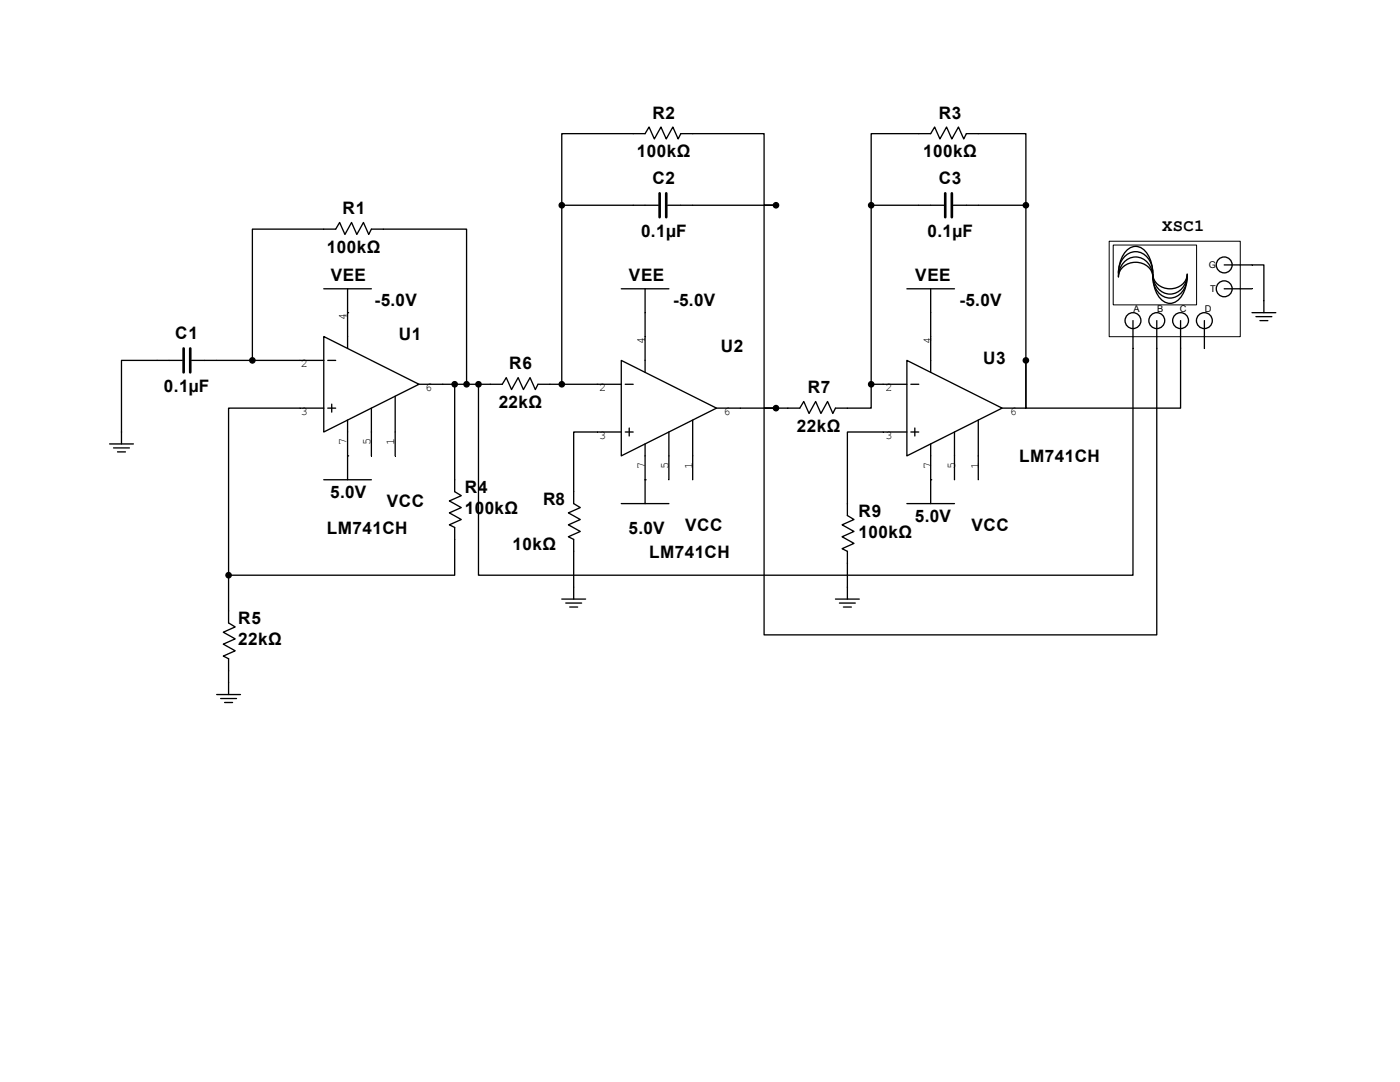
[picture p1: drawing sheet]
<svg xmlns="http://www.w3.org/2000/svg" width="279mm" height="216mm" viewBox="0 0 279 216" stroke-linecap="round" stroke-linejoin="round" font-family="sans-serif">
<g fill="none" stroke="#000" stroke-width=".26">
<path d="M138.2 26.7h-2.3l-.6 1-1-2.4-1.3 2.4-1.1-2.4-1.3 2.4-1.1-2.4-.8 1.4h-16.6v14.3M64.6 57.6h9.5M69.4 57.6v11.9M112.1 41h19.3M112.1 41v35.7M124 57.6h9.5M128.7 57.6v16.7M133.2 41h5M181 57.6h9.5M185.7 57.6v16.7M188.4 41h-14.5v-14.3h11.8l.8-1.4 1.1 2.4 1.3-2.4 1.1 2.4 1.3-2.4 1 2.4 .6-1h11.8v14.3h-14.5M36.4 71.9h-12.2v16.7"/>
<path d="M38.2 71.9h26.4M50.4 71.9v-26.2h16.6l.8-1.3 1 2.4 1.4-2.4 1 2.4 1.3-2.4 1.1 2.4 .5-1.1h19v31h-9.5M64.6 67.2l19 9.5-19 9.5zM65.4 71.9h1.6M69.4 62.4h.1M78.9 79.1v11.9M90.7 76.7v21.4l1.4 .8-2.4 1.1 2.4 1.3-2.4 1 2.4 1.4-2.4 1 1 .6v2.3M97.9 76.7h2.3l.8-1.3 1.1 2.3 1.3-2.3 1.1 2.3 1.3-2.3 1 2.3 .6-1h16.6M124 71.9l19 9.5-19 9.6zM124.8 76.7h1.6M176.2 76.7h4.8M181 71.9l19 9.5-19 9.6z"/>
<path d="M181.8 76.7h1.6M21.9 88.6h4.7M22.7 89.4h3.1M23.5 90.2h1.5M59.9 81.4h4.7M64.6 95.7h9.5M65.4 81.4h1.6M66.2 80.6v1.6M69.4 91h.1M69.4 83.8v11.9M74.1 81.4v9.6M124 86.2h-9.5v14.3l1.3 .8-2.4 1 2.4 1.4-2.4 1 2.4 1.3-2.4 1.1 1.1 .5v11.9"/>
<path d="M124.8 86.2h1.6M125.6 85.4v1.6M128.7 88.6v11.9M133.5 86.2v9.5M138.2 83.8v11.9M143 81.4h4.7M157.2 81.4h2.4l.8-1.3 1.1 2.4 1.3-2.4 1 2.4 1.4-2.4 1 2.4 .5-1.1h2.4M181 86.2h-11.9v16.7l1.3 .8-2.3 1 2.3 1.3-2.3 1.1 2.3 1.3-2.3 1.1 1 .5v9.5M181.8 86.2h1.6M182.6 85.4v1.6M185.7 88.6v11.9M190.5 86.2v9.5"/>
<path d="M195.2 83.8v11.9M200 81.4h4.7M112.1 119.5h4.8M124 100.5h9.5M166.7 119.5h4.8M181 100.5h9.5M43.2 138.6h4.8M44 139.4h3.2M45.6 121.9v2.4l1.3 .8-2.3 1.1 2.3 1.3-2.3 1 2.3 1.4-2.3 1 1 .5v7.2M112.9 120.3h3.2M113.7 121.1h1.6M167.5 120.3h3.2"/>
<path d="M168.3 121.1h1.6M44.8 140.2h1.6"/>
</g>
<path d="M131.6 38.6v4.7M133 38.6v4.7M188.6 38.6v4.7M190 38.6v4.7M36.6 69.5v4.8M38 69.5v4.8" fill="none" stroke="#000" stroke-width=".53"/>
<g fill="#000" stroke="#000" stroke-width=".26">
<circle cx="112.1" cy="41" r=".53"/>
<circle cx="173.9" cy="41" r=".53"/>
<circle cx="204.7" cy="41" r=".53"/>
<circle cx="50.4" cy="71.9" r=".53"/>
<circle cx="90.7" cy="76.7" r=".53"/>
<circle cx="93.1" cy="76.7" r=".53"/>
<circle cx="112.1" cy="76.7" r=".53"/>
</g>
<path d="M221.4 48.2h26.1v19h-26.1z" fill="#fff"/>
<path d="M221.4 48.1h26.1v19.1h-26.1z" fill="none" stroke="#000" stroke-width=".2"/>
<circle cx="226.1" cy="64" r="1.59" fill="#fff" stroke="#000" stroke-width=".26"/>
<path d="M226.1 64v3.2" fill="none" stroke="#000" stroke-width=".26"/>
<circle cx="230.9" cy="64" r="1.59" fill="#fff" stroke="#000" stroke-width=".26"/>
<path d="M230.9 64v3.2" fill="none" stroke="#000" stroke-width=".26"/>
<circle cx="244.3" cy="52.9" r="1.59" fill="#fff" stroke="#000" stroke-width=".26"/>
<path d="M244.3 52.9h3.2" fill="none" stroke="#000" stroke-width=".26"/>
<circle cx="244.3" cy="57.6" r="1.59" fill="#fff" stroke="#000" stroke-width=".26"/>
<path d="M244.3 57.6h3.2" fill="none" stroke="#000" stroke-width=".26"/>
<path d="M222.2 48.9h16.6v11.9h-16.6z" fill="#fff"/>
<path d="M222.2 48.9h16.6v11.9h-16.6z" fill="none" stroke="#000" stroke-width=".2"/>
<path d="M223.2 54.7a6.3 6.3 0 0 1 2.2-5.2 2.48 2.48 0 0 1 3.5 1 7.1 7.1 0 0 1 1.2 4.2" fill="none" stroke="#000" stroke-width=".26"/>
<circle cx="235.6" cy="64" r="1.59" fill="#fff" stroke="#000" stroke-width=".26"/>
<path d="M235.6 64v3.2" fill="none" stroke="#000" stroke-width=".26"/>
<circle cx="240.4" cy="64" r="1.59" fill="#fff" stroke="#000" stroke-width=".26"/>
<g fill="none" stroke="#000" stroke-width=".26">
<path d="M138.2 26.7h14.3v14.3h2.4M138.2 41h16.7M154.9 41h-2.4v40.4h2.4h-2.4v45.3h78.4v-59.5M173.9 41v35.7M204.7 41v40.4M223.2 54.5a3.9 3.9 0 0 1 3.4-4.3 3.9 3.9 0 0 1 3.5 4.3M224.2 52.4a3.2 3.2 0 0 1 5.6 1.3l.3 1.5a3.5 3.5 0 0 0-5.4-2.4 2.86 2.86 0 0 0-1.5 2.4 4.3 4.3 0 0 1 1-2.8zM230.1 55a6.3 6.3 0 0 0 2.2 5.2 2.48 2.48 0 0 0 3.4-1 7.2 7.2 0 0 0 1.2-4.2M230.1 55.2a3.9 3.9 0 0 0 3.4 4.3 3.9 3.9 0 0 0 3.4-4.3M230.1 54.7a3.5 3.5 0 0 0 5.3 2.4 2.8 2.8 0 0 0 1.5-2.4 3.5 3.5 0 0 1-1.6 3.4 3.5 3.5 0 0 1-3.7-.1 4.1 4.1 0 0 1-1.5-3.3zM247.5 52.9h4.7v9.5M247.5 57.6h2.4"/>
<path d="M93.1 76.7h4.8M173.9 76.7v4.7h-4.8M173.9 76.7h2.3M226.1 67.2v47.6h-130.6v-38.1M235.6 67.2v14.2h-30.9v-9.5M240.4 64v5.5M249.9 62.4h4.7M250.7 63.2h3.1M251.4 64h1.6M59.9 81.4h-14.3v33.4M128.7 95.7h.1M147.7 81.4h9.5"/>
<path d="M185.7 95.7h.1M45.6 114.8v7.1M90.7 107.6v7.2h-45.1"/>
</g>
<g fill="#000" stroke="#000" stroke-width=".26">
<circle cx="154.9" cy="41" r=".53"/>
<circle cx="95.5" cy="76.7" r=".53"/>
<circle cx="173.9" cy="76.7" r=".53"/>
<circle cx="204.7" cy="71.9" r=".53"/>
<circle cx="154.9" cy="81.4" r=".53"/>
<circle cx="45.6" cy="114.8" r=".53"/>
</g>
<g font-size="3.4">
<text x="130.2" y="23.7">R2</text>
<text x="187.4" y="23.7">R3</text>
<text x="127.1" y="31.4">100kΩ</text>
<text x="184.3" y="31.4">100kΩ</text>
<text x="130.2" y="36.7">C2</text>
<text x="187.4" y="36.7">C3</text>
<text x="68.4" y="42.8">R1</text>
<text x="127.9" y="47.2">0.1µF</text>
<text x="185.1" y="47.2">0.1µF</text>
<text x="231.9" y="46.2">XSC1</text>
<text x="65.2" y="50.4">100kΩ</text>
<text x="66" y="56">VEE</text>
<text x="125.5" y="56">VEE</text>
<text x="182.7" y="56">VEE</text>
<text x="74.8" y="61">-5.0V</text>
<text x="134.3" y="61">-5.0V</text>
<text x="191.5" y="61">-5.0V</text>
<text x="35" y="67.6">C1</text>
<text x="79.6" y="67.9">U1</text>
<text x="143.8" y="70.3">U2</text>
<text x="101.6" y="73.7">R6</text>
<text x="196.2" y="72.6">U3</text>
<text x="32.7" y="78.2">0.1µF</text>
<text x="99.5" y="81.4">22kΩ</text>
<text x="161.2" y="78.5">R7</text>
<text x="159" y="86.1">22kΩ</text>
<text x="203.4" y="92.2">LM741CH</text>
<text x="65.9" y="99.4">5.0V</text>
<text x="77.2" y="101.2">VCC</text>
<text x="92.7" y="98.3">R4</text>
<text x="108.4" y="100.7">R8</text>
<text x="65.2" y="106.5">LM741CH</text>
<text x="92.7" y="102.6">100kΩ</text>
<text x="125.4" y="106.5">5.0V</text>
<text x="136.7" y="106">VCC</text>
<text x="171.4" y="103.1">R9</text>
<text x="171.4" y="107.3">100kΩ</text>
<text x="182.6" y="104.1">5.0V</text>
<text x="193.9" y="106">VCC</text>
<text x="102.3" y="109.7">10kΩ</text>
<text x="129.5" y="111.3">LM741CH</text>
<text x="47.5" y="124.5">R5</text>
<text x="47.5" y="128.7">22kΩ</text>
</g>
<g font-size="2.4">
<text x="69.1" y="63.9" transform="rotate(-90 69.1 63.9)">4</text>
<text x="128.7" y="68.6" transform="rotate(-90 128.7 68.6)">4</text>
<text x="185.8" y="68.6" transform="rotate(-90 185.8 68.6)">4</text>
<text x="60" y="73.3">2</text>
<text x="60" y="82.8">3</text>
<text x="84.9" y="78.1">6</text>
<text x="119.6" y="78.1">2</text>
<text x="144.4" y="82.8">6</text>
<text x="176.7" y="78.1">2</text>
<text x="201.6" y="82.8">6</text>
<text x="69.1" y="88.7" transform="rotate(-90 69.1 88.7)">7</text>
<text x="73.9" y="88.7" transform="rotate(-90 73.9 88.7)">5</text>
<text x="78.7" y="88.7" transform="rotate(-90 78.7 88.7)">1</text>
<text x="119.6" y="87.6">3</text>
<text x="176.7" y="87.6">3</text>
<text x="128.7" y="93.5" transform="rotate(-90 128.7 93.5)">7</text>
<text x="133.4" y="93.5" transform="rotate(-90 133.4 93.5)">5</text>
<text x="138.2" y="93.5" transform="rotate(-90 138.2 93.5)">1</text>
<text x="185.8" y="93.5" transform="rotate(-90 185.8 93.5)">7</text>
<text x="190.6" y="93.5" transform="rotate(-90 190.6 93.5)">5</text>
<text x="195.3" y="93.5" transform="rotate(-90 195.3 93.5)">1</text>
</g>
<g font-size="1.9">
<text x="241.3" y="53.5">G</text>
<text x="241.5" y="58.3">T</text>
<text x="226.2" y="62.2">A</text>
<text x="230.9" y="62.2">B</text>
<text x="235.4" y="62.2">C</text>
<text x="240.5" y="62.2">D</text>
</g>
</svg>
